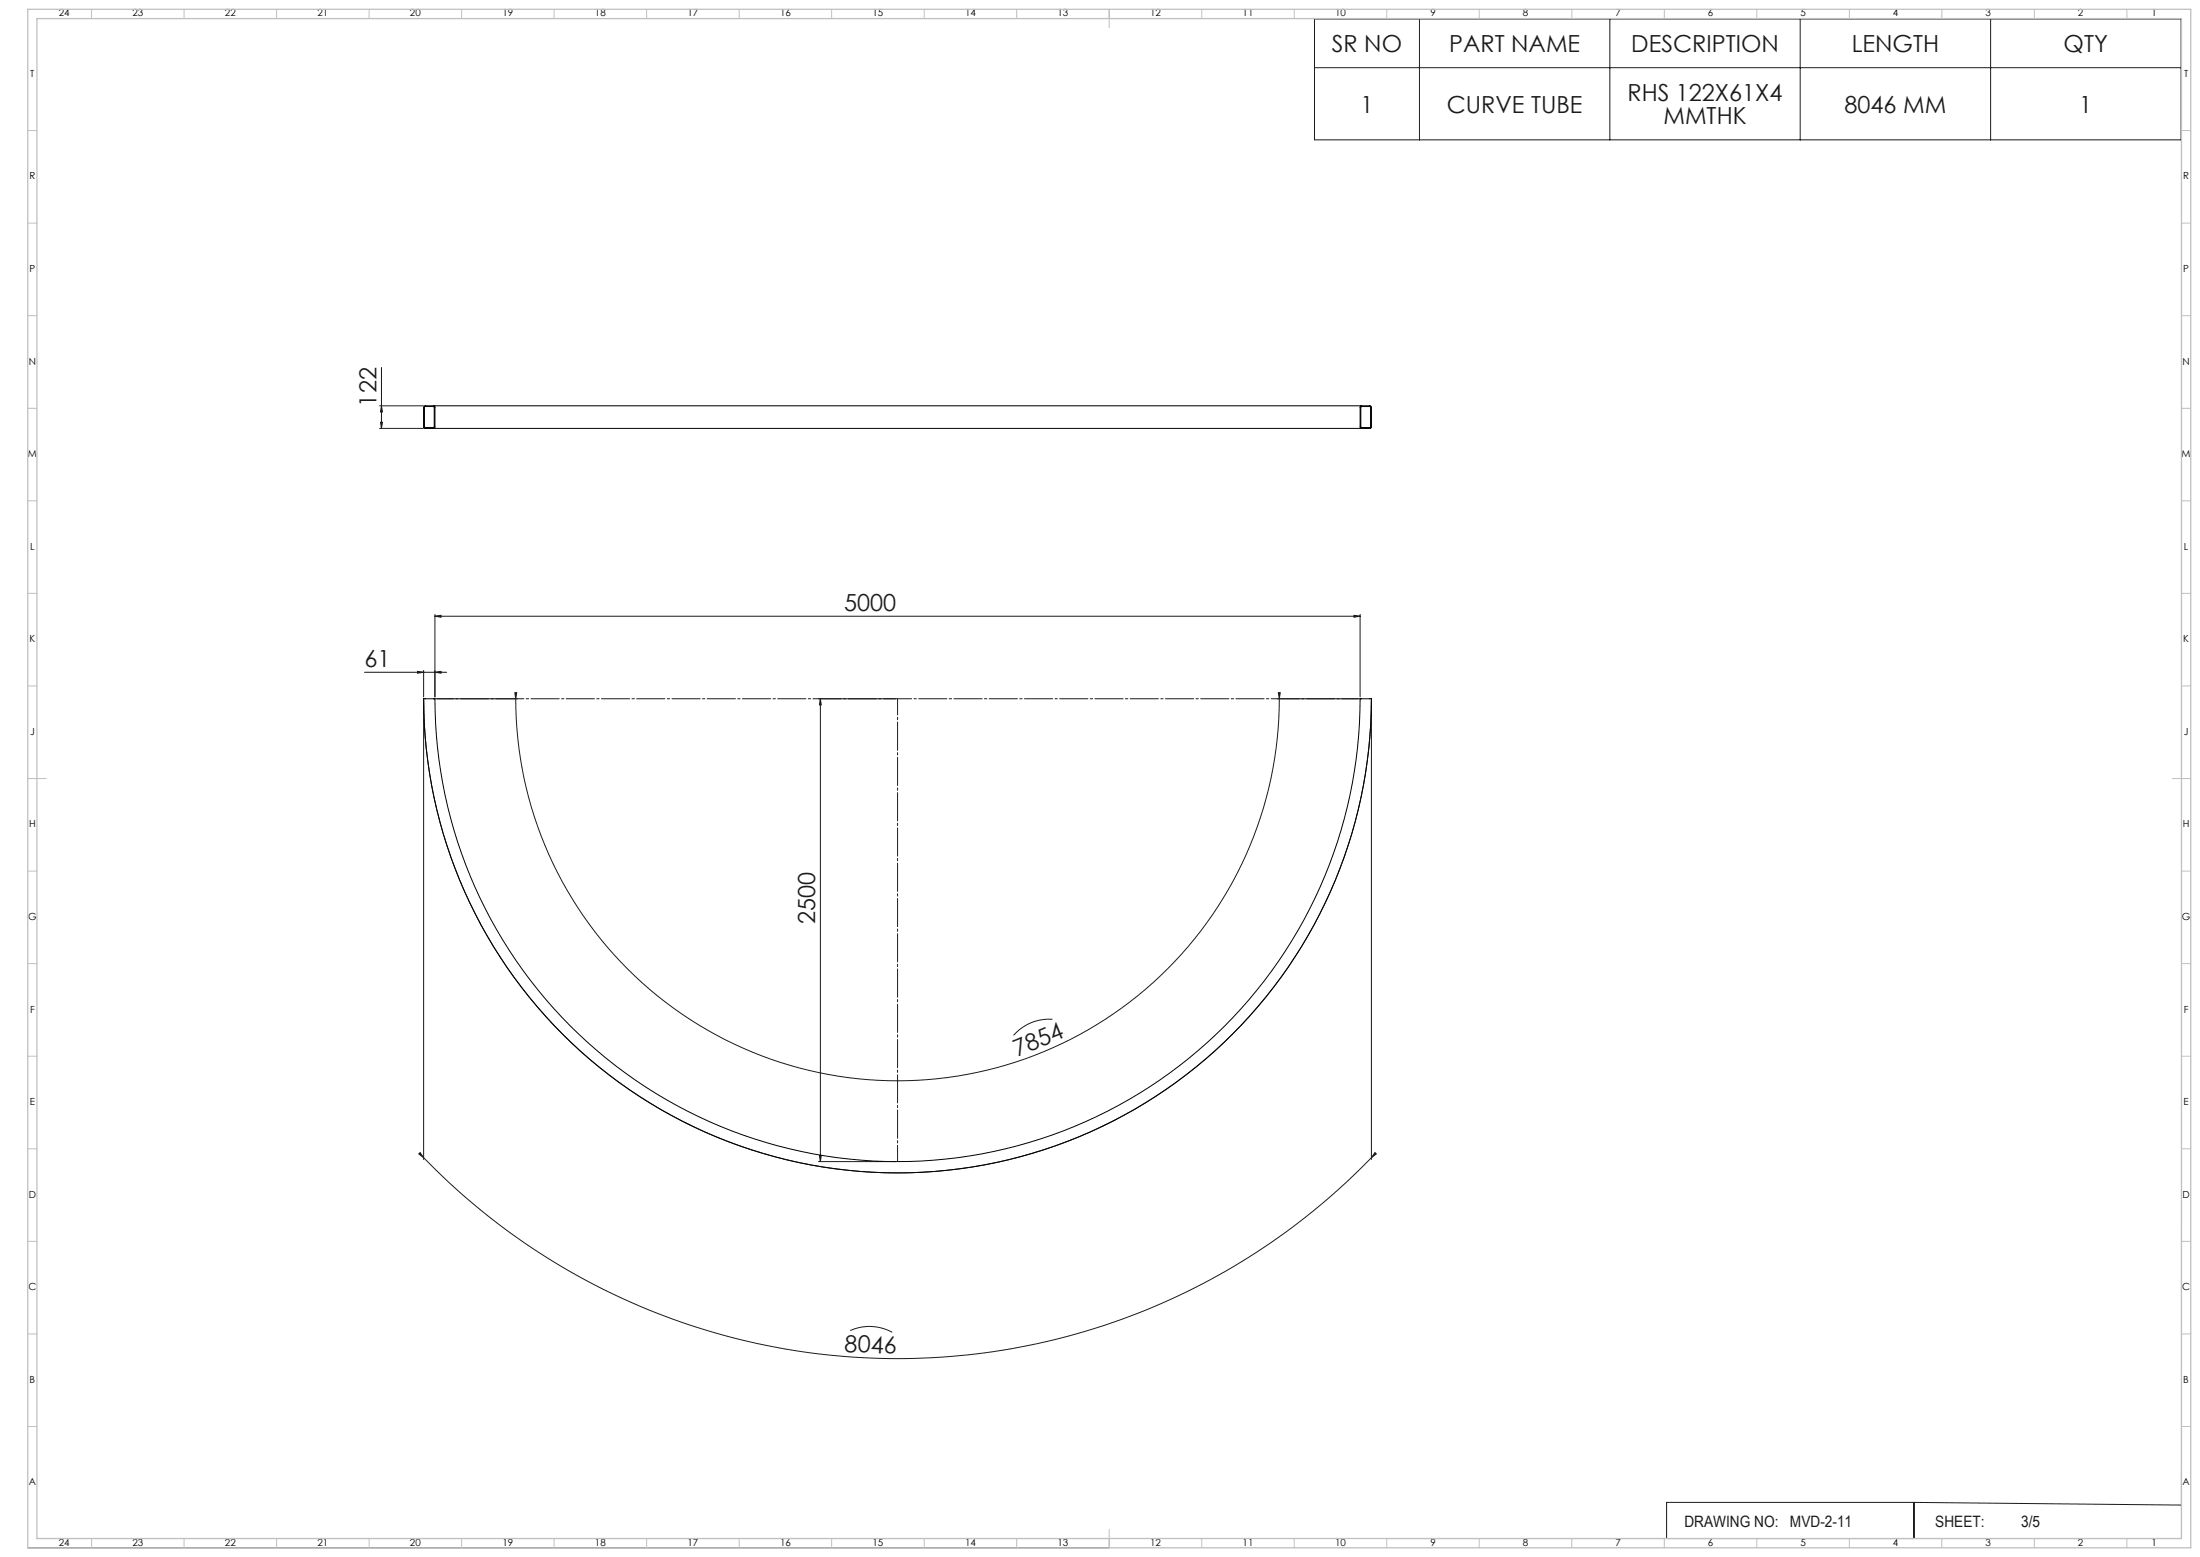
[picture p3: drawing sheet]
<svg xmlns="http://www.w3.org/2000/svg" width="1189mm" height="841mm" viewBox="0 0 1189 841" stroke-linecap="round" stroke-linejoin="round" font-family="sans-serif">
<g fill="none" stroke="#191924" stroke-width=".54">
<path d="M710 10h469v66h-469zM767 10v66M870 10v66M973 10v66M1076 10v66M710 37h469M206 198v33M205 219h24M206 219l1 4h-1zM205 231h24M206 228h1l-1 3zM235 333l3-1v1z"/>
<path d="M235 332v44M235 333h500M732 332l3 1h-3zM735 332v44M197 363h44M226 363h3l-3 1zM229 362v14M229 377a256 256 0 0 0 256 257 256 256 0 0 0 256-257M229 378v248M235 363h3v1zM236 377h44M278 374h1v3z"/>
<path d="M279 377a206 206 0 0 0 206 207 206 206 0 0 0 206-207M442 377h42M443 377v250M443 377l1 4h-1zM690 377h44M691 374h1l-1 3zM741 378v248M569 551a25 25 0 0 0-21 8M226 623h1l2 2zM229 625a356 356 0 0 0 512 0M442 627h42M443 624h1l-1 3z"/>
<path d="M743 623h1l-3 2zM1179 662v169h-430M459 719a25 25 0 0 1 23 1M1034 812h-133v19M1034 812v19M1034 812l145 1M15 836h584M20 831h579M648 831h1"/>
</g>
<path d="M735 377h-500" fill="none" stroke="#191924" stroke-width=".54" stroke-dasharray="15.2 1.3 1.3 1.3" stroke-dashoffset="5.3"/>
<path d="M485 377v250" fill="none" stroke="#191924" stroke-width=".54" stroke-dasharray="15.2 1.3 1.3 1.3" stroke-dashoffset="6.4"/>
<g fill="none" stroke="#c0c0c0" stroke-width=".54">
<path d="M49 5v5M99 5v5M149 5v5M199 5v5M249 5v5M299 5v5M349 5v5M399 5v5M449 5v5M499 5v5M549 5v5M599 5v10"/>
<path d="M649 5v5M699 5v5M749 5v5M799 5v5M849 5v5M899 5v5M949 5v5M999 5v5M1049 5v5M1099 5v5M1149 5v5M15 71h5"/>
<path d="M1179 71h5M15 121h5M1179 121h5M15 171h5M1179 171h5M15 221h5M1179 221h5M15 271h5M1179 271h5M15 321h5M1179 321h5M15 371h5"/>
<path d="M1179 371h5M15 421h10M1174 421h10M15 471h5M1179 471h5M15 521h5M1179 521h5M15 571h5M1179 571h5M15 621h5M1179 621h5M15 671h5"/>
<path d="M1179 671h5M15 721h5M1179 721h5M15 771h5M1179 771h5M49 831v5M99 831v5M149 831v5M199 831v5M249 831v5M299 831v5M349 831v5"/>
<path d="M399 831v5M449 831v5M499 831v5M549 831v5M599 826v10M649 831v5M699 831v5M749 831v5M799 831v5M849 831v5M899 831v5M949 831v5"/>
<path d="M999 831v5M1049 831v5M1099 831v5M1149 831v5"/>
</g>
<path d="M15 5h1169v831h-1169zM20 10h1159v821h-1159z" fill="none" stroke="#c0c0c0" stroke-width=".7"/>
<g fill="#191924">
<path d="M732 332l3 1h-3zM235 333l3-1v1z"/>
<path d="M691 374h1l-1 3zM278 374h1v3z"/>
<path d="M443 377l1 4h-1zM443 624h1l-1 3z"/>
<path d="M743 623h1l-3 2zM226 623h1l2 2z"/>
<path d="M235 363h3v1zM226 363h3l-3 1z"/>
<path d="M206 219l1 4h-1zM206 228h1l-1 3z"/>
</g>
<path d="M230 220h5l-1 11h-5zM234 219h-4l-1 1v11h1h4M234 219h502M234 219l1 1v11h-1M736 220h5v11h-6zM736 219h5v1v11h-1h-4M736 219l-1 1v11h1M234 231h502M229 377h6a250 250 0 0 0 250 250 250 250 0 0 0 250-250h6a256 256 0 0 1-256 257 256 256 0 0 1-256-257z" fill="none" stroke="#000" stroke-width=".54"/>
<g font-size="12.7" fill="#191924">
<text x="720" y="28">SR NO</text>
<text x="783" y="28">PART NAME</text>
<text x="882" y="28">DESCRIPTION</text>
<text x="1001" y="28">LENGTH</text>
<text x="1115" y="28">QTY</text>
<text x="880" y="54">RHS 122X61X4</text>
<text x="735" y="61">1</text>
<text x="782" y="61">CURVE TUBE</text>
<text x="997" y="61">8046 MM</text>
<text x="1124" y="61">1</text>
<text x="899" y="67">MMTHK</text>
<text x="203" y="220" transform="rotate(-90 203 220)">122</text>
<text x="456" y="330">5000</text>
<text x="197" y="360">61</text>
<text x="441" y="499" transform="rotate(-90 441 499)">2500</text>
<text x="550" y="571" transform="rotate(-22 550 571)">7854</text>
<text x="456" y="730" transform="rotate(2 456 730)">8046</text>
</g>
<g font-size="8.5" fill="#191924">
<text x="910" y="825">DRAWING NO:</text>
<text x="967" y="825">MVD-2-11</text>
<text x="1046" y="825">SHEET:</text>
<text x="1092" y="825">3/5</text>
</g>
<g font-size="5.3">
<text x="32" y="9">24</text>
<text x="72" y="9">23</text>
<text x="122" y="9">22</text>
<text x="172" y="9">21</text>
<text x="222" y="9">20</text>
<text x="272" y="9">19</text>
<text x="322" y="9">18</text>
<text x="372" y="9">17</text>
<text x="422" y="9">16</text>
<text x="472" y="9">15</text>
<text x="522" y="9">14</text>
<text x="572" y="9">13</text>
<text x="622" y="9">12</text>
<text x="672" y="9">11</text>
<text x="722" y="9">10</text>
<text x="773" y="9">9</text>
<text x="823" y="9">8</text>
<text x="873" y="9">7</text>
<text x="923" y="9">6</text>
<text x="973" y="9">5</text>
<text x="1023" y="9">4</text>
<text x="1073" y="9">3</text>
<text x="1123" y="9">2</text>
<text x="1163" y="9">1</text>
<text x="16" y="42">T</text>
<text x="1180" y="42">T</text>
<text x="16" y="97">R</text>
<text x="1180" y="97">R</text>
<text x="16" y="147">P</text>
<text x="1180" y="147">P</text>
<text x="16" y="197">N</text>
<text x="1180" y="197">N</text>
<text x="15" y="247">M</text>
<text x="1179" y="247">M</text>
<text x="16" y="297">L</text>
<text x="1180" y="297">L</text>
<text x="16" y="347">K</text>
<text x="1180" y="347">K</text>
<text x="16" y="397">J</text>
<text x="1180" y="397">J</text>
<text x="16" y="447">H</text>
<text x="1180" y="447">H</text>
<text x="15" y="497">G</text>
<text x="1179" y="497">G</text>
<text x="16" y="547">F</text>
<text x="1180" y="547">F</text>
<text x="16" y="597">E</text>
<text x="1180" y="597">E</text>
<text x="16" y="647">D</text>
<text x="1180" y="647">D</text>
<text x="15" y="697">C</text>
<text x="1179" y="697">C</text>
<text x="16" y="747">B</text>
<text x="1180" y="747">B</text>
<text x="16" y="802">A</text>
<text x="1180" y="802">A</text>
<text x="32" y="835">24</text>
<text x="72" y="835">23</text>
<text x="122" y="835">22</text>
<text x="172" y="835">21</text>
<text x="222" y="835">20</text>
<text x="272" y="835">19</text>
<text x="322" y="835">18</text>
<text x="372" y="835">17</text>
<text x="422" y="835">16</text>
<text x="472" y="835">15</text>
<text x="522" y="835">14</text>
<text x="572" y="835">13</text>
<text x="622" y="835">12</text>
<text x="672" y="835">11</text>
<text x="722" y="835">10</text>
<text x="773" y="835">9</text>
<text x="823" y="835">8</text>
<text x="873" y="835">7</text>
<text x="923" y="835">6</text>
<text x="973" y="835">5</text>
<text x="1023" y="835">4</text>
<text x="1073" y="835">3</text>
<text x="1123" y="835">2</text>
<text x="1163" y="835">1</text>
</g>
</svg>
